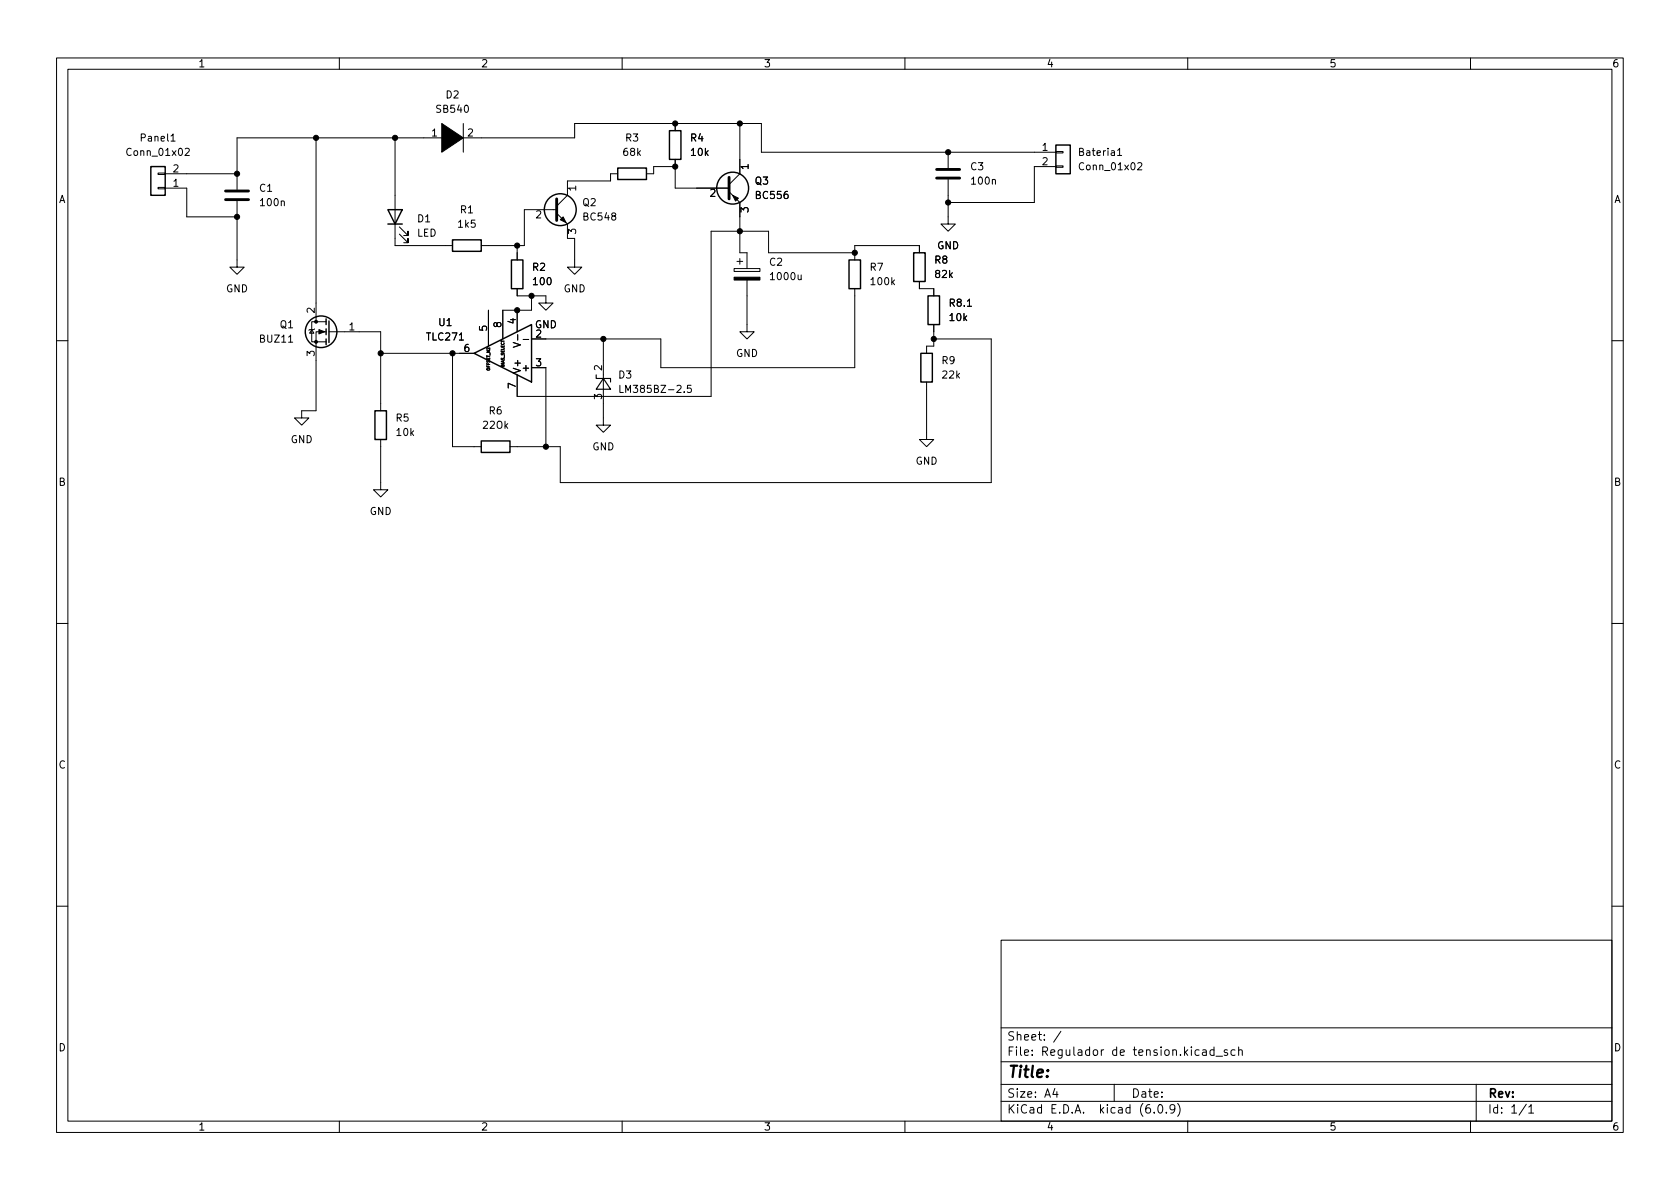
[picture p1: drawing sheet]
<svg xmlns="http://www.w3.org/2000/svg" width="297mm" height="210mm" viewBox="0 0 297 210" stroke-linecap="round" stroke-linejoin="round" font-family="sans-serif">
<g fill="none" stroke="#000" stroke-width=".18">
<path d="M10 10.2h277v190.1h-277zM12 12.2h273v186.1h-273zM60 10.2v2M110 10.2v2M160 10.2v2M210 10.2v2M260 10.2v2M27.9 30.6h1.3v.3h-1.3zM27.9 33.1h1.3v.3h-1.3zM29.2 33.3h3.8v5h8.9M29.2 30.7h12.7M30.2 25h.8"/>
<path d="M32.7 26.3l.5-.1 .3 .4-.8 .9h.8M41.9 35.6v11.6h1.3l-1.3 1.3-1.3-1.3h1.3M55.9 24.4v32.5M69.8 24.4v19h10.2M78.7 24.4h-36.8v9.1M81.3 24.4h20.3v-2.6h33v5.1h52.1M81.9 21.8v5.1M98.4 37.7l1.9 1.9v2.6h1.3v5h1.3l-1.3 1.3-1.3-1.3h1.3M98.4 37.1h-5.7v6.3h-7.6M109.2 30.7h-1.3v1.3h-7.6v2.5l-1.9 1.9M119.4 28.2v5.1h9.5M119.4 29.5h-3.8v1.2h-1.3"/>
<path d="M119.4 21.8v1.3M128.9 33.9l1.9 1.9v8.9h1.3v2.8M130.8 21.8v8.9l-1.9 1.9M167.6 31.7v7.9h1.3l-1.3 1.3-1.2-1.3h1.2M167.6 26.9v2.8M186.7 29.3h1.3v.3h-1.3zM186.7 26.8h1.3v.2h-1.3zM186.7 29.5h-3.8v6.3h-15.3M197.6 26.6l.4-.4v1.3M197.6 27.5h.7M201.2 28.9l.4-.1 .3 .3-.8 .9h.8M55.1 58.3l.4 .6h-.8z"/>
<path d="M55.6 58.2l-.1 .1h-.8l-.1 .1M57.7 58.7h-1.8v13.9h-2.6v1.3h1.3l-1.3 1.3-1.2-1.3h1.2M57.7 56.9h-2.6v3.5h2.6M58.2 58.7h9.1v13.9M70.6 41.4l1.5 1.5v-.7v.7h-.7M70.6 40.1l1.5 1.6v-.8v.8h-.7M86.4 54.9v6.3M91.4 51v1.3h5.1v1.3h1.3l-1.3 1.3-1.3-1.3h1.3M91.4 43.4v2.6M91.4 54.9v3.8M94 52.3v2.6h-5.1v5M106.7 59.9v15.3h1.2l-1.2 1.2-1.3-1.2h1.3"/>
<path d="M129.8 47.5h4.6v.5h-4.6zM130.3 46.2h1M130.8 45.7v1M132.1 49.5v9.2h1.2l-1.2 1.2-1.3-1.2h1.3M151.1 51v14h-34.3v-5.1h-22.8M151.1 44.7h-15.2v-3.8h-10.2v29.2h-34.3v-3.8M162.6 44.7v-1.3h-11.5v2.6M162.6 49.8v1.2h2.5v1.3M165.1 59.9h10.2v25.4h-76.2v-6.3h-8.9M165.1 57.4v3.8h-1.3v1.3M10 60.2h2M67.3 77.7v8.9h1.3l-1.3 1.3-1.3-1.3h1.3"/>
<path d="M67.3 62.5h16.5M80 62.5v16.5h5.1M90.7 60.6l1.3 .4-1.3 .4M92.5 60h1M94 65h2.5v14M109.6 68.1v1.3h.6M122.2 68.1h-.6l-.1 .6 .2-.1 .4 .1 .1 .2v.4l-.2 .1-.5-.1M163.8 67.6v10.1h1.3l-1.3 1.3-1.2-1.3h1.2M285 60.2h2M10 110.2h2M285 110.2h2M10 160.2h2"/>
<path d="M177 166.3h108v32h-108zM285 160.2h2M60 198.3v2M110 198.3v2M160 198.3v2M177 194.8h108M177 191.8h108M177 187.8h108M177 181.8h108M186.5 192.5l-.4 1h1M186.9 193v1M187.6 182.4l-1.3 1.9"/>
<path d="M197 191.8v3M204.1 196.7v.1M204.9 195.4l.2-.1a.81 .81 0 0 1 .6 .7 .81 .81 0 0 1-.3 .8h-.2a.81 .81 0 0 1-.6-.6 .81 .81 0 0 1 .3-.8zM206.2 196.7v.1M207.7 196l-.3 .3h-.3l-.2-.3 .1-.6 .4-.1 .2 .2a.99 .99 0 0 1-.3 1.3h-.3M208.2 195.1a1.72 1.72 0 0 1 0 2.3M210 198.3v2M212.6 185.7h.6l.1 .9M213.3 186l-.5 .1a.29 .29 0 0 0-.2 .2 .29 .29 0 0 0 .2 .3h.5M214.6 185.7l-.4-.1-.3 .3v.4l.2 .3h.5M214.6 185.1v1.5M215 186.8h1.1"/>
<path d="M217 185.7l-.4-.1-.2 .2 .1 .3 .5 .1v.4h-.6M218.4 185.7l-.5-.1-.3 .3v.4l.2 .3h.6M219 185.8l.2-.2 .4 .1v.9M219 185.1v1.5M260 198.3v2M261 191.8v6.5M269.9 195.3l-1.3 1.9M270.3 195.8l.4-.5v1.5M270.3 196.8h.9"/>
</g>
<g fill="#000" stroke="#000" stroke-width=".18">
<path d="M78.1 21.8l3.8 2.6-3.8 2.5zM99.1 38.9l.5-.6 .5 1.1zM129.5 34.5l1.1 .5-.6 .6zM56.4 58.3l1 .4-1 .3zM129.8 49h4.6v.5h-4.6z"/>
<circle cx="41.9" cy="38.3" r=".46"/>
<circle cx="41.9" cy="30.7" r=".46"/>
<circle cx="55.9" cy="24.4" r=".46"/>
<circle cx="69.8" cy="24.4" r=".46"/>
<circle cx="119.4" cy="21.8" r=".46"/>
<circle cx="119.4" cy="29.5" r=".46"/>
<circle cx="130.8" cy="21.8" r=".46"/>
<circle cx="167.6" cy="26.9" r=".46"/>
<circle cx="167.6" cy="35.8" r=".46"/>
<circle cx="55.9" cy="56.9" r=".25"/>
<circle cx="91.4" cy="43.4" r=".46"/>
<circle cx="91.4" cy="54.9" r=".46"/>
<circle cx="94" cy="52.3" r=".46"/>
<circle cx="106.7" cy="59.9" r=".46"/>
<circle cx="130.8" cy="40.9" r=".46"/>
<circle cx="151.1" cy="44.7" r=".46"/>
<circle cx="165.1" cy="59.9" r=".46"/>
<circle cx="55.9" cy="60.4" r=".25"/>
<circle cx="67.3" cy="62.5" r=".46"/>
<circle cx="80" cy="62.5" r=".46"/>
<circle cx="96.5" cy="79" r=".46"/>
</g>
<g fill="none" stroke="#000" stroke-width=".25">
<path d="M26.7 29.5h2.5v5h-2.5zM68.6 37.1h2.5l-1.3 2.5zM68.6 39.6h2.5M109.2 29.7h5.1v2h-5.1zM118.4 23.1h2v5.1h-2zM186.7 25.6h2.5v5.1h-2.5zM57.7 56.4v1M57.7 58.2v1M57.7 59.9v1.1M58.2 56.8v3.8M80 42.4h5.1v2h-5.1zM90.4 46h2.1v5h-2.1z"/>
<path d="M150.1 46h2v5h-2zM161.5 44.7h2.1v5.1h-2.1zM164.1 52.3h2v5.1h-2zM66.3 72.6h2v5.1h-2zM83.8 62.5l10.2-5.1v10.2zM85.1 78h5.1v2h-5.1zM162.8 62.5h2v5.1h-2z"/>
<circle cx="99.1" cy="37.1" r="2.82"/>
<circle cx="129.5" cy="33.3" r="2.82"/>
<circle cx="56.8" cy="58.7" r="2.79"/>
</g>
<path d="M105.4 66.3v.6h2.5v.7M106.7 66.9l1.2 1.9h-2.5z" fill="none" stroke="#000" stroke-width=".2"/>
<path d="M39.9 35.3h4M39.9 33.8h4M98.4 35.2v3.8M128.9 31.4v3.8M165.6 31.5h4.1M165.6 30h4.1" fill="none" stroke="#000" stroke-width=".51"/>
<text font-size="2.8" x="178" y="190.6">Title:</text>
<g font-size="2.1">
<text x="178" y="184">Sheet: /</text>
<text x="178" y="186.7">File: Regulador de tension.kicad_sch</text>
<text x="178" y="196.9">KiCad E.D.A. kicad (6.0.9)</text>
<text x="178" y="194.1">Size: A4</text>
<text x="200" y="194.1">Date:</text>
<text x="263" y="194.1">Rev:</text>
<text x="263" y="196.9">Id: 1/1</text>
</g>
<g font-size="1.8">
<text x="35" y="11.9">1</text>
<text x="85" y="11.9">2</text>
<text x="135" y="11.9">3</text>
<text x="185" y="11.9">4</text>
<text x="235" y="11.9">5</text>
<text x="285" y="11.9">6</text>
<text x="78.9" y="17.4">D2</text>
<text x="77.3" y="19.9">SB540</text>
<text x="22.7" y="27.6">Conn_01x02</text>
<text x="25.1" y="25">Panel1</text>
<text x="76.3" y="24.1">1</text>
<text x="82.7" y="24.1">2</text>
<text x="110.3" y="27.6">68k</text>
<text x="110.6" y="25">R3</text>
<text x="122.1" y="25">R4</text>
<text x="122.2" y="27.6">10k</text>
<text x="132.3" y="30" transform="rotate(-90 132.3 30)">1</text>
<text x="184.3" y="26.7">1</text>
<text x="184.3" y="29.2">2</text>
<text x="191.1" y="27.6">Bateria1</text>
<text x="10.3" y="35.9">A</text>
<text x="30.6" y="33">1</text>
<text x="30.6" y="30.5">2</text>
<text x="45.9" y="33.9">C1</text>
<text x="101.9" y="33.8" transform="rotate(-90 101.9 33.8)">1</text>
<text x="125.6" y="34.8">2</text>
<text x="133.5" y="32.6">Q3</text>
<text x="133.8" y="35.2">BC556</text>
<text x="171.6" y="30.1">C3</text>
<text x="171.9" y="32.6">100n</text>
<text x="191.1" y="30.1">Conn_01x02</text>
<text x="285.3" y="35.9">A</text>
<text x="46.2" y="36.4">100n</text>
<text x="73.7" y="41.8">LED</text>
<text x="73.8" y="39.3">D1</text>
<text x="81.1" y="40.3">1k5</text>
<text x="81.4" y="37.7">R1</text>
<text x="94.8" y="38.6">2</text>
<text x="101.9" y="41.4" transform="rotate(-90 101.9 41.4)">3</text>
<text x="103" y="36.4">Q2</text>
<text x="103.3" y="39">BC548</text>
<text x="132.3" y="37.6" transform="rotate(-90 132.3 37.6)">3</text>
<text x="94.2" y="47.9">R2</text>
<text x="136.1" y="47">C2</text>
<text x="153.9" y="47.9">R7</text>
<text x="165.3" y="46.6">R8</text>
<text x="165.7" y="44.1">GND</text>
<text x="39.9" y="51.7">GND</text>
<text x="94.4" y="50.4">100</text>
<text x="99.6" y="51.7">GND</text>
<text x="136.5" y="49.5">1000u</text>
<text x="154.1" y="50.4">100k</text>
<text x="165.4" y="49.1">82k</text>
<text x="49.5" y="58">Q1</text>
<text x="55.6" y="55.4" transform="rotate(-90 55.6 55.4)">2</text>
<text x="61.7" y="58.4">1</text>
<text x="77.6" y="57.7">U1</text>
<text x="86.1" y="58.5" transform="rotate(-90 86.1 58.5)">5</text>
<text x="88.6" y="57.9" transform="rotate(-90 88.6 57.9)">8</text>
<text x="91.2" y="57.3" transform="rotate(-90 91.2 57.3)">4</text>
<text x="94.6" y="58">GND</text>
<text x="94.8" y="59.7">2</text>
<text x="168" y="56.8">10k</text>
<text x="168" y="54.2">R8.1</text>
<text x="46.1" y="60.6">BUZ11</text>
<text x="55.6" y="63" transform="rotate(-90 55.6 63)">3</text>
<text x="75.5" y="60.2">TLC271</text>
<text x="82.1" y="62.2">6</text>
<text x="92.1" y="60.6" transform="rotate(-90 92.1 60.6)">V-</text>
<text x="92.8" y="65.7">+</text>
<text x="94.8" y="64.8">3</text>
<text x="106.4" y="65.5" transform="rotate(-90 106.4 65.5)">2</text>
<text x="130.1" y="63.1">GND</text>
<text x="166.6" y="64.4">R9</text>
<text x="91.2" y="68.7" transform="rotate(-90 91.2 68.7)">7</text>
<text x="92.1" y="66.2" transform="rotate(-90 92.1 66.2)">V+</text>
<text x="106.4" y="70.6" transform="rotate(-90 106.4 70.6)">3</text>
<text x="109.4" y="66.9">D3</text>
<text x="110.4" y="69.5">LM385BZ-2.5</text>
<text x="166.7" y="66.9">22k</text>
<text x="70" y="74.5">R5</text>
<text x="70.2" y="77.1">10k</text>
<text x="85.5" y="75.8">22Ok</text>
<text x="86.5" y="73.3">R6</text>
<text x="51.4" y="78.4">GND</text>
<text x="104.7" y="79.6">GND</text>
<text x="161.9" y="82.2">GND</text>
<text x="10.3" y="85.9">B</text>
<text x="285.3" y="85.9">B</text>
<text x="65.3" y="91.1">GND</text>
<text x="10.3" y="135.9">C</text>
<text x="285.3" y="135.9">C</text>
<text x="10.3" y="185.9">D</text>
<text x="285.3" y="185.9">D</text>
<text x="35" y="199.9">1</text>
<text x="85" y="199.9">2</text>
<text x="135" y="199.9">3</text>
<text x="185" y="199.9">4</text>
<text x="235" y="199.9">5</text>
<text x="285" y="199.9">6</text>
</g>
<g font-size=".7">
<text x="86.6" y="65.4" transform="rotate(-90 86.6 65.4)">OFFSET_N2</text>
<text x="89.2" y="64.9" transform="rotate(-90 89.2 64.9)">BIAS_SELECT</text>
</g>
</svg>
